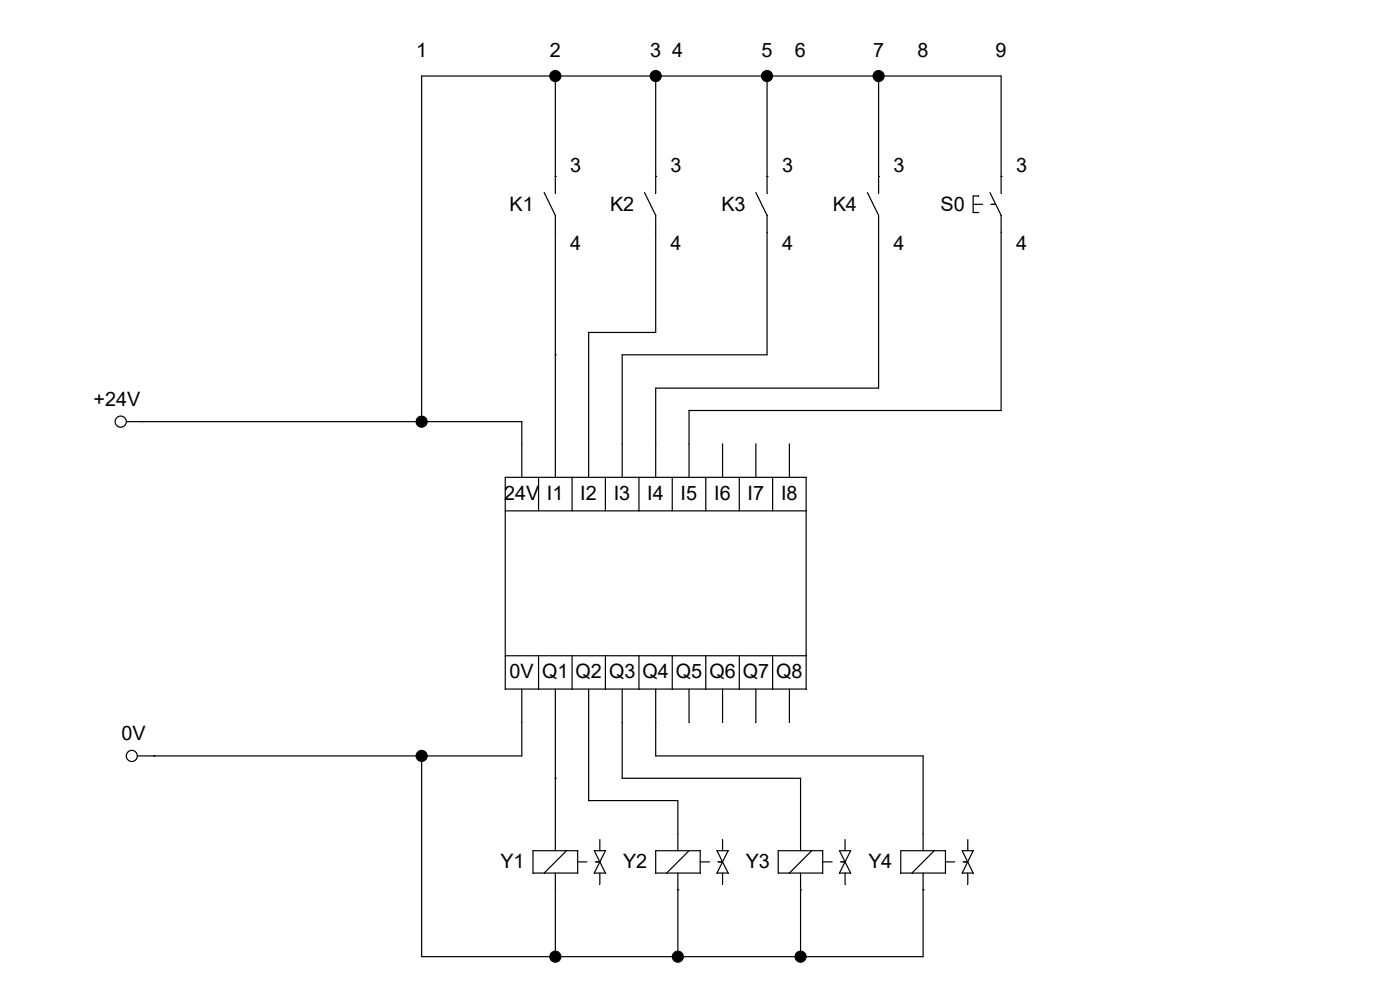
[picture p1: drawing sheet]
<svg xmlns="http://www.w3.org/2000/svg" width="297mm" height="210mm" viewBox="0 0 297 210" stroke-linecap="round" stroke-linejoin="round" font-family="sans-serif">
<g fill="none" stroke="#000" stroke-width=".25">
<path d="M117.8 16.1h.1M117.8 16.1v21.3M139.1 16.1h.1M139.1 16.1v21.3M162.7 16.1h.1M162.7 16.1v21.3M186.4 16.1h.1M186.4 16.1v21.3M117.8 37.4h.1M139.1 37.4h.1M162.7 37.4h.1M186.4 37.4h.1"/>
<path d="M212.4 37.4h.1M212.4 37.4v-21.3h-122.9v73.4M117.8 49.2v52.1M139.1 49.2v21.3h-14.2v30.8M162.7 49.2v26.1h-30.7v26M186.4 49.2v33.1h-47.3v19M212.4 49.2v37.9h-66.2v14.2M117.8 75.3h.1M30.3 89.5h80.4v11.8M89.5 89.5h.1M153.3 94.1v7.2M160.4 94.1v7.2"/>
<path d="M167.5 94.1v7.2M107.2 108.4h63.8M107.2 101.3h63.8v44.9h-63.8zM114.3 101.3v7.1M121.4 101.3v7.1M128.4 101.3v7.1M135.6 101.3v7.1M142.6 101.3v7.1M149.7 101.3v7.1M156.8 101.3v7.1M163.9 101.3v7.1M107.2 139.1h63.8"/>
<path d="M114.3 139.1v7.1M121.4 139.1v7.1M128.4 139.1v7.1M135.6 139.1v7.1M142.6 139.1v7.1M149.7 139.1v7.1M156.8 139.1v7.1M163.9 139.1v7.1M110.7 146.2v14.2h-78M117.8 146.2v30.7M124.9 146.2v23.6h18.9v7.1M132 146.2v18.9h37.8v11.8"/>
<path d="M139.1 146.2v14.2h56.7v16.5M146.2 146.2v7.1M153.3 146.2v7.1M160.4 146.2v7.1M167.5 146.2v7.1M32.7 160.4h.1M89.5 160.4v42.5h106.3v-14.1M117.8 165.1h.1M117.8 188.8v14.1M143.8 188.8h.1M143.8 188.8v14.1M169.8 188.8h.1"/>
<path d="M169.8 188.8v14.1M195.8 188.8h.1M117.8 202.9h.1M143.8 202.9h.1M169.8 202.9h.1"/>
</g>
<path d="M19.9 82.3h9.9v4.7h-9.9z" fill="#fff"/>
<g fill="none" stroke="#000" stroke-width=".25">
<path d="M26.8 89.5h3.5"/>
<circle cx="25.6" cy="89.5" r="1.19"/>
</g>
<path d="M23.4 153.3h7.5v4.7h-7.5z" fill="#fff"/>
<g fill="none" stroke="#000" stroke-width=".25">
<path d="M117.8 37.4v3.6M139.1 37.4v3.6M162.7 37.4v3.6M186.4 37.4v3.6M212.4 37.4v3.6M115.4 40.9l2.4 4.8v3.5M136.7 40.9l2.4 4.8v3.5M160.4 40.9l2.3 4.8v3.5M184 40.9l2.4 4.8v3.5M206.5 43.3h1.9M207.6 41.6h-1.1v3.5h1.1M210 40.9l2.4 4.8v3.5"/>
<path d="M210.2 43.3h1M29.1 160.4h3.6M117.8 176.9v3.6M127.3 178.1v2.4M143.8 176.9v3.6M153.3 178.1v2.4M169.8 176.9v3.6M179.3 178.1v2.4M195.8 176.9v3.6M205.3 178.1v2.4M113.1 180.5h9.5v4.7h-9.5zM117.8 185.2v3.6"/>
<path d="M120.2 180.5l-4.8 4.7M122.6 182.8h1.9M126.1 180.5l2.3 4.7h-2.3l2.3-4.7zM126.3 182.8h1M127.3 185.2v2.4M139.1 180.5h9.4v4.7h-9.4zM143.8 185.2v3.6M146.2 180.5l-4.8 4.7M148.5 182.8h2M152.1 180.5h2.4l-2.4 4.7h2.4zM152.3 182.8h1M153.3 185.2v2.4"/>
<path d="M165.1 180.5h9.4v4.7h-9.4zM169.8 185.2v3.6M172.2 180.5l-4.7 4.7M174.5 182.8h2M178.1 180.5h2.4l-2.4 4.7h2.4zM178.3 182.8h1M179.3 185.2v2.4M191.1 180.5h9.5v4.7h-9.5zM195.8 185.2v3.6M198.2 180.5l-4.7 4.7M200.6 182.8h1.9M204.1 180.5h2.4l-2.4 4.7h2.4z"/>
<path d="M204.3 182.8h1M205.3 185.2v2.4"/>
<circle cx="27.9" cy="160.4" r="1.18"/>
</g>
<g fill="#000" stroke="#000" stroke-width=".21">
<circle cx="117.8" cy="16.1" r="1.19"/>
<circle cx="139.1" cy="16.1" r="1.19"/>
<circle cx="162.7" cy="16.1" r="1.19"/>
<circle cx="186.4" cy="16.1" r="1.19"/>
<circle cx="89.5" cy="89.5" r="1.19"/>
<circle cx="89.5" cy="160.4" r="1.19"/>
<circle cx="117.8" cy="202.9" r="1.19"/>
<circle cx="143.8" cy="202.9" r="1.19"/>
<circle cx="169.8" cy="202.9" r="1.19"/>
</g>
<g font-size="4.2">
<text x="88.3" y="12">1</text>
<text x="116.6" y="12">2</text>
<text x="137.9" y="12">3 4</text>
<text x="161.5" y="12">5</text>
<text x="168.6" y="12">6</text>
<text x="185.2" y="12">7</text>
<text x="194.6" y="12">8</text>
<text x="211.2" y="12">9</text>
<text x="120.9" y="36.4">3</text>
<text x="142.2" y="36.4">3</text>
<text x="165.9" y="36.4">3</text>
<text x="189.5" y="36.4">3</text>
<text x="215.6" y="36.4">3</text>
<text x="108.1" y="44.7">K1</text>
<text x="129.4" y="44.7">K2</text>
<text x="153.1" y="44.7">K3</text>
<text x="176.7" y="44.7">K4</text>
<text x="199.6" y="44.7">S0</text>
<text x="120.9" y="53">4</text>
<text x="142.2" y="53">4</text>
<text x="165.9" y="53">4</text>
<text x="189.5" y="53">4</text>
<text x="215.6" y="53">4</text>
<text x="19.9" y="86.1">+24V</text>
<text x="107" y="106">24V I1</text>
<text x="123.1" y="106">I2</text>
<text x="130.2" y="106">I3</text>
<text x="137.3" y="106">I4</text>
<text x="144.4" y="106">I5</text>
<text x="151.5" y="106">I6</text>
<text x="158.6" y="106">I7</text>
<text x="165.7" y="106">I8</text>
<text x="108.1" y="143.8">0V Q1 Q2</text>
<text x="129.2" y="143.8">Q3</text>
<text x="136.3" y="143.8">Q4</text>
<text x="143.4" y="143.8">Q5 Q6 Q7 Q8</text>
<text x="25.8" y="157.1">0V</text>
<text x="106.2" y="184.2">Y1</text>
<text x="132.2" y="184.2">Y2</text>
<text x="158.2" y="184.2">Y3</text>
<text x="184.2" y="184.2">Y4</text>
</g>
</svg>
